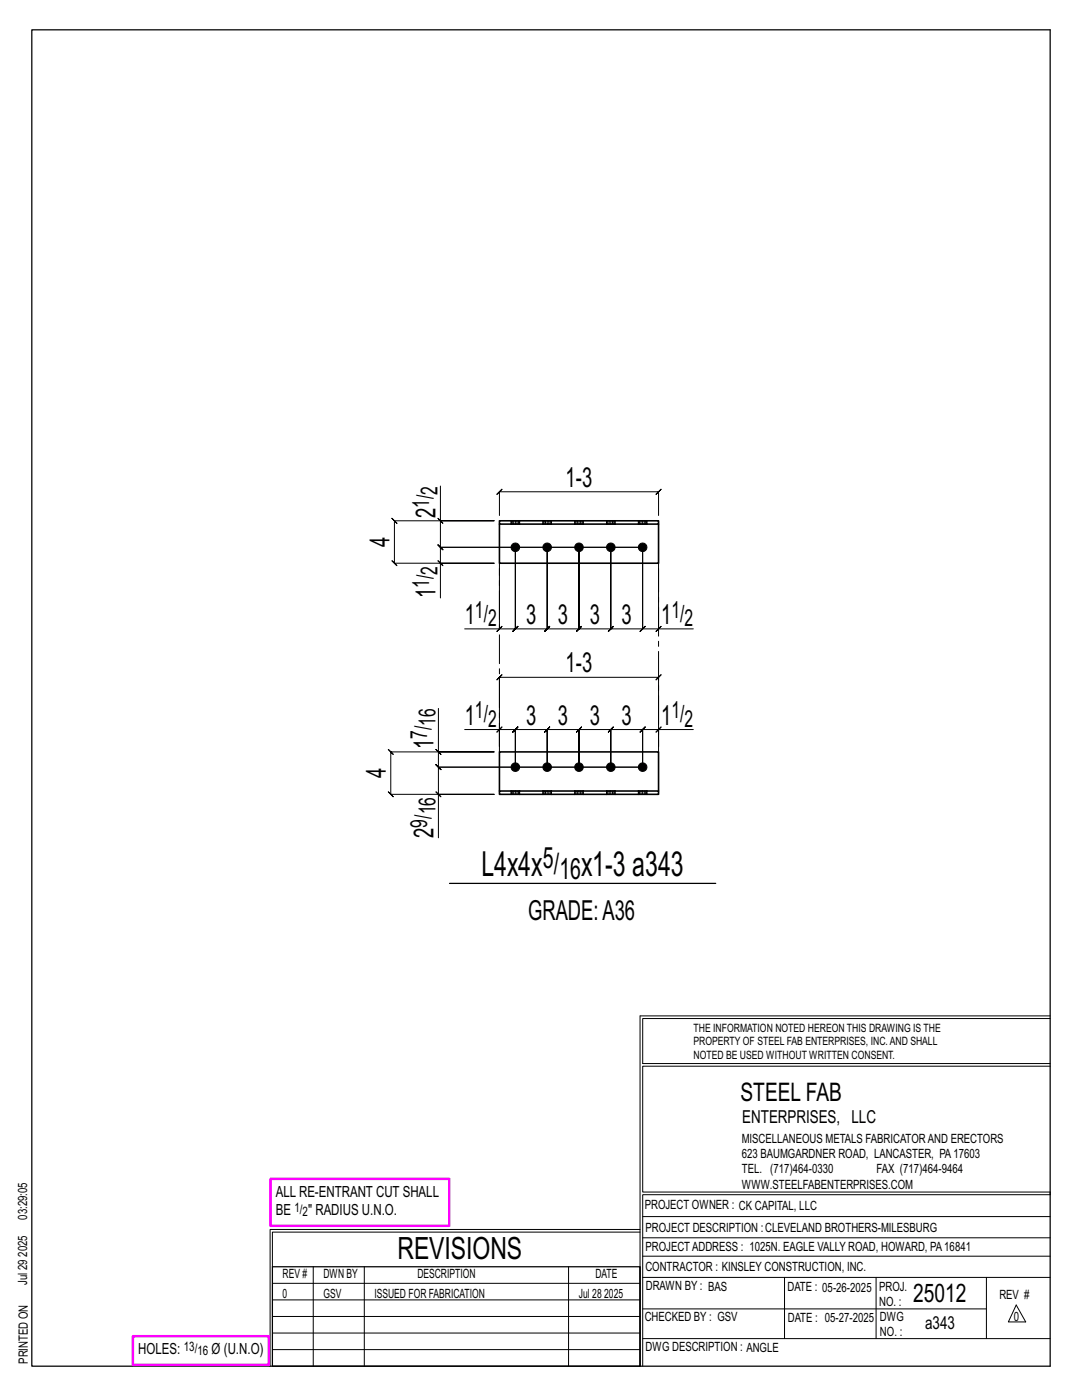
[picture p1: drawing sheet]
<svg xmlns="http://www.w3.org/2000/svg" width="216mm" height="279mm" viewBox="0 0 216 279" stroke-linecap="round" stroke-linejoin="round" font-family="sans-serif">
<g fill="none" stroke="#000" stroke-width=".2">
<path d="M87.9 97v6.9h10.7h-19.9l-.5-.5 1 1-.5-.5v8.5l-.5-.5 1 1-.5-.5h19.9h-10.7v6.9M87.4 111.9l1 1zM87.4 103.4l1 1zM87.9 103.9v5.3l-.5-.5 1 1-.5-.5h40.3M99.7 113.5v12h-7M99.7 102.9v-4.8l-.5 .5 1-1-.5 .5h31.7l-.5 .5 1-1-.5 .5v4.8M128.2 109.2v16.3l.5-.5-1 1 .5-.5h-6.3l.5-.5-1 1 .5-.5v-16.3v16.3l.5-.5-1 1 .5-.5h-6.4l.5-.5-1 1 .5-.5v-16.3v16.3l.5-.5-1 1 .5-.5h-6.3l.5-.5-1 1 .5-.5v-16.3v16.3l.5-.5-1 1 .5-.5h-6.4l.5-.5-1 1 .5-.5v-16.3v16.3l.5-.5-1 1 .5-.5h-3.1M128.2 109.2v16.3l-.5 .5 1-1-.5 .5h3.2M128.2 109.2h-40.3l-.5-.5 1 1-.5-.5v3.2M131.4 113.5v12h6.9M99.2 126l1-1zM130.9 126l1-1z"/>
<path d="M87 158l1 1zM87 149.6l1 1zM87.5 141.4v8.7h11.1h-20.6l-.5-.5 1 1-.5-.5v8.4l-.5-.5 1 1-.5-.5h20.6h-11.1v8.7M87.5 150.1v3l-.5-.5 1 1-.5-.5h40.7M92.7 145.6h7v3.4v-13.8l-.5 .5 1-1-.5 .5h31.7l-.5 .5 1-1-.5 .5v13.8v-3.4h6.9M99.7 145.6l-.5 .5 1-1zM99.7 145.6h3.1l-.5 .5 1-1-.5 .5v7.5v-7.5l-.5 .5 1-1-.5 .5h6.4l-.5 .5 1-1-.5 .5v7.5v-7.5l-.5 .5 1-1-.5 .5h6.3l-.5 .5 1-1-.5 .5v7.5v-7.5l-.5 .5 1-1-.5 .5h6.4l-.5 .5 1-1-.5 .5v7.5v-7.5l-.5 .5 1-1-.5 .5h6.3l-.5 .5 1-1-.5 .5v7.5M128.2 153.1h-40.7l-.5-.5 1 1-.5-.5v5.4M130.9 146.1l1-1zM131.4 145.6h-3.2l.5-.5-1 1 .5-.5v7.5M127.7 202.7v70M127.7 202.7h81.8"/>
<path d="M209.5 203.3h-81.3v9h81.3M209.5 212.8h-81.3v25.1h81.3v.5h-81.3v34.3M54.4 259.4h73.3M54.4 256.1h73.3M62.5 252.8v19.9M72.7 252.8v19.9M113.4 252.8v19.9M127.7 245.4h-73.8v27.3M127.7 245.9h-73.3v6.9M128.2 242.8h81.3M128.2 254.9h81.3M128.2 250.7h81.3"/>
<path d="M128.2 247h81.3M156.5 254.9v12.2M174.8 254.9v12.2M196.8 254.9v12.2M54.4 269.3h73.3M54.4 266h73.3M54.4 262.7h73.3M128.2 261.2h68.6M128.2 267.1h81.3M202.8 260.4l1.9 3.4h-3.5z"/>
</g>
<path d="M6.3 6h203.2v266.7h-203.2zM89.7 176.3h53.1M54.4 252.8h73.3v19.9h-73.3z" fill="none" stroke="#000" stroke-width=".25"/>
<path d="M54 235.3h35.6v9.3h-35.6zM26.5 266.7h27.1v5.7h-27.1z" fill="none" stroke="#f0f" stroke-width=".5"/>
<g fill="#000" stroke="#000" stroke-width=".2">
<circle cx="102.8" cy="109.2" r=".86"/>
<circle cx="109.2" cy="109.2" r=".86"/>
<circle cx="115.5" cy="109.2" r=".86"/>
<circle cx="121.9" cy="109.2" r=".86"/>
<circle cx="128.2" cy="109.2" r=".86"/>
<circle cx="102.8" cy="153.1" r=".86"/>
<circle cx="109.2" cy="153.1" r=".86"/>
<circle cx="115.5" cy="153.1" r=".86"/>
<circle cx="121.9" cy="153.1" r=".86"/>
<circle cx="128.2" cy="153.1" r=".86"/>
</g>
<g fill="none" stroke="#000" stroke-width=".32">
<path d="M99.7 103.9h31.7v.7h-31.7zM99.7 104.6v7.8h31.7v-7.8M102 103.9h.1M102 104.6h.1M103.7 103.9h.1M103.7 104.6h.1M108.3 103.9h.1M108.3 104.6h.1M110 103.9h.1M110 104.6h.1M114.7 103.9h.1M114.7 104.6h.1"/>
<path d="M116.4 103.9h.1M116.4 104.6h.1M121 103.9h.1M121 104.6h.1M122.7 103.9h.1M122.7 104.6h.1M127.4 103.9h.1M127.4 104.6h.1M129.1 103.9h.1M129.1 104.6h.1M99.7 157.9h31.7v.6h-31.7zM99.7 157.9v-7.8h31.7v7.8"/>
<path d="M102 157.9h.1M102 158.5h.1M103.7 157.9h.1M103.7 158.5h.1M108.3 157.9h.1M108.3 158.5h.1M110 157.9h.1M110 158.5h.1M114.7 157.9h.1M114.7 158.5h.1M116.4 157.9h.1M116.4 158.5h.1"/>
<path d="M121 157.9h.1M121 158.5h.1M122.7 157.9h.1M122.7 158.5h.1M127.4 157.9h.1M127.4 158.5h.1M129.1 157.9h.1M129.1 158.5h.1"/>
</g>
<g fill="none" stroke="#000" stroke-width=".2" stroke-dasharray="2 1.4">
<path d="M102 103.9v.7M102 103.9h.1M102.2 103.9h-.2v.7M102.5 103.9h-.3v.7h-.2M102.8 103.9h.4v.7h-.4zM102.8 103.9h-.3v.7h-.3M102.8 104.6h-.3M103.2 103.9h.2v.7h-.2M103.4 103.9h.2v.7h-.2M103.6 103.9h.1M103.7 104.6h-.1M103.7 104.6v-.7"/>
<path d="M108.3 103.9v.7M108.3 103.9h.1M108.6 103.9h-.2l-.1 .7M108.9 103.9h-.3v.7h-.2M109.2 103.9h.3v.7h-.3zM109.2 103.9h-.3v.7h-.3M109.2 104.6h-.3M109.5 103.9h.3v.7h-.3M109.8 103.9h.2v.7h-.2M110 103.9h.1M110 104.6h.1M110 104.6v-.7"/>
<path d="M114.7 103.9v.7M114.7 103.9h.1M114.9 103.9h-.2v.7M115.2 103.9h-.3v.7h-.2M115.5 103.9h.4v.7h-.4zM115.5 103.9h-.3v.7h-.3M115.5 104.6h-.3M115.9 103.9h.2v.7h-.2M116.1 103.9h.2v.7h-.2M116.3 103.9h.1M116.4 104.6h-.1M116.4 104.6v-.7"/>
<path d="M121 103.9v.7M121 103.9h.1M121.3 103.9h-.2l-.1 .7M121.6 103.9h-.3v.7h-.2M121.9 103.9h.3v.7h-.3zM121.9 103.9h-.3v.7h-.3M121.9 104.6h-.3M122.2 103.9h.3v.7h-.3M122.5 103.9h.2v.7h-.2M122.7 103.9h.1M122.7 104.6h.1M122.7 104.6v-.7"/>
<path d="M127.4 103.9v.7M127.4 103.9h.1M127.6 103.9h-.2v.7M127.9 103.9h-.3v.7h-.2M128.2 103.9h.4v.7h-.4zM128.2 103.9h-.3v.7h-.3M128.2 104.6h-.3M128.6 103.9h.2v.7h-.2M128.8 103.9h.2v.7h-.2M129 103.9h.1M129.1 104.6h-.1M129.1 104.6v-.7"/>
<path d="M102 157.9h.1M102 157.9v.6M102 158.5h.1M102.2 158.5h-.2v-.6h.2M102.5 157.9h.3v.6h-.3zM102.5 158.5h-.3v-.6h.3M102.8 158.5h.4v-.6h.2M102.8 157.9h.4M103.2 158.5h.2v-.6h.2M103.4 158.5h.2l.1-.6M103.7 158.5v-.6M103.7 158.5h-.1"/>
<path d="M108.3 157.9h.1M108.3 157.9v.6M108.4 158.5h-.1M108.6 158.5h-.2v-.6h.2M108.9 157.9h.3v.6h-.3zM108.9 158.5h-.3v-.6h.3M109.2 158.5h.3v-.6h.3M109.2 157.9h.3M109.5 158.5h.3v-.6h.2M109.8 158.5h.2v-.6M110 158.5v-.6M110 158.5h.1"/>
<path d="M114.7 157.9h.1M114.7 157.9v.6M114.7 158.5h.1M114.9 158.5h-.2v-.6h.2M115.2 157.9h.3v.6h-.3zM115.2 158.5h-.3v-.6h.3M115.5 158.5h.4v-.6h.2M115.5 157.9h.4M115.9 158.5h.2v-.6h.2M116.1 158.5h.2l.1-.6M116.4 158.5v-.6M116.4 158.5h-.1"/>
<path d="M121 157.9h.1M121 157.9v.6M121.1 158.5h-.1M121.3 158.5h-.2v-.6h.2M121.6 157.9h.3v.6h-.3zM121.6 158.5h-.3v-.6h.3M121.9 158.5h.3v-.6h.3M121.9 157.9h.3M122.2 158.5h.3v-.6h.2M122.5 158.5h.2v-.6M122.7 158.5v-.6M122.7 158.5h.1"/>
<path d="M127.4 157.9h.1M127.4 157.9v.6M127.4 158.5h.1M127.6 158.5h-.2v-.6h.2M127.9 157.9h.3v.6h-.3zM127.9 158.5h-.3v-.6h.3M128.2 158.5h.4v-.6h.2M128.2 157.9h.4M128.6 158.5h.2v-.6h.2M128.8 158.5h.2l.1-.6M129.1 158.5v-.6M129.1 158.5h-.1"/>
</g>
<path d="M131.4 112.4v37.7M99.7 150.1v-37.7" fill="none" stroke="#000" stroke-width=".2" stroke-dasharray="5.8 1 1 1"/>
<g font-size="6.9">
<text x="96" y="174.8">L4x4x</text>
<text x="116" y="174.8">x1-3 a343</text>
</g>
<text font-size="6.1" x="79.3" y="251.3">REVISIONS</text>
<g font-size="5.9">
<text x="108.3" y="173.3">5/</text>
<text x="111.6" y="175.4">16</text>
</g>
<g font-size="5.5">
<text x="112.9" y="97.2">1-3</text>
<text x="86.9" y="103.4" transform="rotate(-90 86.9 103.4)">2</text>
<text x="77.7" y="109.2" transform="rotate(-90 77.7 109.2)">4</text>
<text x="86.9" y="119.3" transform="rotate(-90 86.9 119.3)">1</text>
<text x="92.7" y="124.5">1</text>
<text x="105" y="124.5">3</text>
<text x="111.3" y="124.5">3</text>
<text x="117.7" y="124.5">3</text>
<text x="124" y="124.5">3</text>
<text x="131.9" y="124.5">1</text>
<text x="112.9" y="134.2">1-3</text>
<text x="86.5" y="149.5" transform="rotate(-90 86.5 149.5)">1</text>
<text x="92.7" y="144.6">1</text>
<text x="105" y="144.6">3</text>
<text x="111.3" y="144.6">3</text>
<text x="117.7" y="144.6">3</text>
<text x="124" y="144.6">3</text>
<text x="131.9" y="144.6">1</text>
<text x="77" y="155.3" transform="rotate(-90 77 155.3)">4</text>
<text x="86.5" y="167.2" transform="rotate(-90 86.5 167.2)">2</text>
<text x="105.4" y="183.6">GRADE:A36</text>
</g>
<g font-size="5.1">
<text x="147.8" y="219.8">STEEL FAB</text>
<text x="182.2" y="259.9">25012</text>
</g>
<g font-size="4.7">
<text x="85.6" y="101.4" transform="rotate(-90 85.6 101.4)">1/</text>
<text x="87.3" y="98.7" transform="rotate(-90 87.3 98.7)">2</text>
<text x="85.6" y="117.3" transform="rotate(-90 85.6 117.3)">1/</text>
<text x="87.3" y="114.7" transform="rotate(-90 87.3 114.7)">2</text>
<text x="94.8" y="123.3">1/</text>
<text x="97.4" y="124.9">2</text>
<text x="134" y="123.3">1/</text>
<text x="136.6" y="124.9">2</text>
<text x="94.8" y="143.4">1/</text>
<text x="134" y="143.4">1/</text>
<text x="85.2" y="147.5" transform="rotate(-90 85.2 147.5)">7/</text>
<text x="86.9" y="144.9" transform="rotate(-90 86.9 144.9)">16</text>
<text x="97.4" y="145">2</text>
<text x="136.6" y="145">2</text>
<text x="85.2" y="165.2" transform="rotate(-90 85.2 165.2)">9/</text>
<text x="86.9" y="162.5" transform="rotate(-90 86.9 162.5)">16</text>
</g>
<g font-size="3.6">
<text x="148.1" y="224.1">ENTERPRISES, LLC</text>
<text x="184.6" y="265.2">a343</text>
</g>
<g font-size="3.1">
<text x="55" y="238.9">ALL RE-ENTRANT CUT SHALL</text>
<text x="55" y="242.5">BE</text>
<text x="61.5" y="242.5">&quot; RADIUS U.N.O.</text>
<text x="27.6" y="270.2">HOLES:</text>
<text x="42.2" y="270.2">Ø (U.N.O)</text>
</g>
<g font-size="2.6">
<text x="58.8" y="241.8">1/</text>
<text x="60.4" y="242.7">2</text>
<text x="36.7" y="269.6">13/</text>
<text x="39.4" y="270.5">16</text>
</g>
<g font-size="2.5">
<text x="148" y="231.2">623 BAUMGARDNER ROAD, LANCASTER, PA17603</text>
<text x="148" y="228.1">MISCELLANEOUS METALS FABRICATORAND ERECTORS</text>
<text x="148" y="237.2">WWW.STEELFABENTERPRISES.COM</text>
<text x="148" y="234.2">TEL. (717)464-0330</text>
<text x="174.9" y="234.2">FAX (717)464-9464</text>
<text x="5.4" y="243.4" transform="rotate(-90 5.4 243.4)">03:29:05</text>
<text x="128.7" y="241.3">PROJECT OWNER : CK CAPITAL, LLC</text>
<text x="128.8" y="246">PROJECT DESCRIPTION :CLEVELAND BROTHERS-MILESBURG</text>
<text x="5.4" y="250.8" transform="rotate(-90 5.4 250.8)">2025</text>
<text x="128.8" y="249.7">PROJECTADDRESS : 1025N. EAGLE VALLY ROAD, HOWARD, PA16841</text>
<text x="5.4" y="256.5" transform="rotate(-90 5.4 256.5)">Jul 29</text>
<text x="56.4" y="255">REV #</text>
<text x="64.5" y="255">DWN BY</text>
<text x="83.3" y="255">DESCRIPTION</text>
<text x="118.8" y="255">DATE</text>
<text x="128.8" y="253.7">CONTRACTOR : KINSLEY CONSTRUCTION, INC.</text>
<text x="128.9" y="257.5">DRAWN BY : BAS</text>
<text x="157.1" y="257.6">DATE : 05-26-2025</text>
<text x="175.4" y="257.7">PROJ.</text>
<text x="56.4" y="259">0</text>
<text x="64.5" y="259">GSV</text>
<text x="74.7" y="259">ISSUED FOR FABRICATION</text>
<text x="115.5" y="259">Jul 28</text>
<text x="120.6" y="259">2025</text>
<text x="128.6" y="263.7">CHECKED BY : GSV</text>
<text x="157.2" y="263.7">DATE : 05-27-2025</text>
<text x="175.4" y="260.7">NO. :</text>
<text x="175.6" y="263.7">DWG</text>
<text x="199.4" y="259.2">REV #</text>
<text x="202.3" y="263.7">0</text>
<text x="128.8" y="269.7">DWG DESCRIPTION : ANGLE</text>
<text x="175.6" y="266.7">NO. :</text>
<text x="5.5" y="272.2" transform="rotate(-90 5.5 272.2)">PRINTED ON</text>
</g>
<g font-size="2.3">
<text x="138.4" y="208.6">PROPERTY OF STEEL FAB ENTERPRISES, INC.AND SHALL</text>
<text x="138.4" y="205.9">THE INFORMATION NOTED HEREON THIS DRAWING IS THE</text>
<text x="138.4" y="211.3">NOTED BE USED WITHOUT WRITTEN CONSENT.</text>
</g>
</svg>
